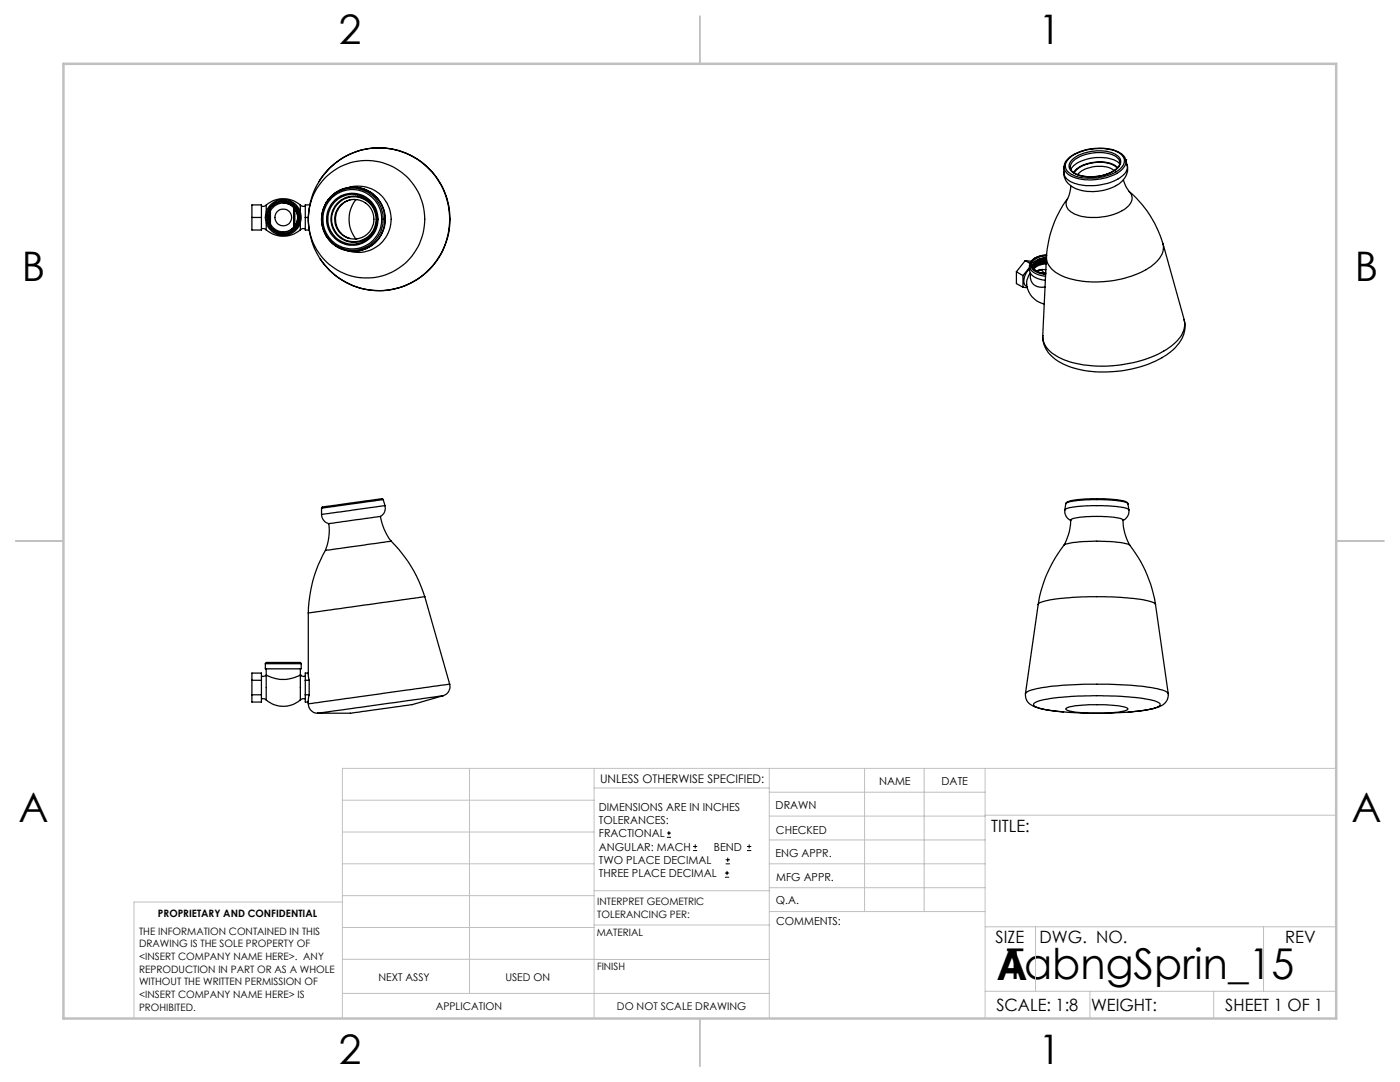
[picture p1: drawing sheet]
<svg xmlns="http://www.w3.org/2000/svg" width="279mm" height="216mm" viewBox="0 0 279 216" stroke-linecap="round" stroke-linejoin="round" font-family="sans-serif">
<g fill="none" stroke="#000" stroke-width=".2">
<path d="M133.1 167.1h.8M133.1 166.2h.8M133.5 165.8v.9M138.3 169.7h.8M138.3 168.9h.8M138.7 168.5v.8M144.7 175h.8M144.7 174.2h.8M144.8 172.4h.9M144.8 171.6h.9M145.1 173.8v.8M145.2 171.1v.9"/>
<path d="M149.1 169.7h.8M149.1 168.9h.8M149.5 168.5v.8"/>
</g>
<g fill="none" stroke="#c0c0c0" stroke-width=".2">
<path d="M68.3 159.7h50.3M93.7 153.3v44.9M118.6 153.3v49.9M118.6 157.2h34.9M153.5 153.3v49.9M153.5 158.1h43.1M172.5 153.3v28.6M184.4 153.3v28.6M196.6 153.3v49.9M266.7 153.3h-198.4v49.9M68.3 178.7h50.3M68.3 172.4h50.3"/>
<path d="M68.3 166h50.3M68.3 180h-41.6v23.2M118.6 177.7h35M153.5 167.6h43.1M153.5 162.8h43.1M153.5 172.4h43.1M153.5 177.1h43.1M196.6 162.7h70.1M68.3 198.2h85.2M68.3 191.4l85.2 .1M68.3 185.1h50.3M118.6 184.6h35"/>
<path d="M153.6 181.9h43M196.6 197.8h70.1M196.6 184.9h70.1M206.7 184.9v12.9M217.5 197.8v5.4M242.2 197.8v5.4M252.2 184.9v12.9"/>
</g>
<path d="M139.7 3.2v9.5M3.1 107.9h9.6M266.7 107.9h9.5M139.7 203.2v9.6" fill="none" stroke="#c0c0c0" stroke-width=".25"/>
<path d="M12.7 12.7h254v190.5h-254z" fill="none" stroke="#c0c0c0" stroke-width=".5"/>
<g fill="none" stroke="#000" stroke-width=".25">
<path d="M63.7 36.2a14.2 14.2 0 0 1 20.5-3.8 14.2 14.2 0 0 1 2.1 20.8 14 14 0 0 1-22.3-1.5M63.7 36.2a14.2 14.2 0 0 1 20.8-3.5 14.2 14.2 0 0 1 1.2 21.1 14.1 14.1 0 0 1-14.5 3.5 14.1 14.1 0 0 1-9.5-11.4M63.7 36.2l-1 1.8-.9 2.9M65.1 35.3a11.7 11.7 0 0 1 16.3 .3 11.7 11.7 0 0 1 0 16.3 11.7 11.7 0 0 1-16.3 .3 11.8 11.8 0 0 1 0-16.9zM69.7 37.4a6.6 6.6 0 0 1 8.4 6.3 6.6 6.6 0 0 1-8.4 6.4M69.8 39.9a4 4 0 0 0-2.8 3.8 4 4 0 0 0 2.8 3.9M71 39.8a6.5 6.5 0 0 0 0 7.9M71.2 39.8h.1M71.4 38.9a5 5 0 0 0-6 4.7 5 5 0 0 0 5.7 5 5 5 0 0 0 3.9-6.6 4.9 4.9 0 0 0-3.6-3.1M212.3 33.3v1M213.3 31.7a10.1 10.1 0 0 1 9.1-1.6 2.35 2.35 0 0 1 2 2.3 4.4 4.4 0 0 1-3.4 2.6 9.9 9.9 0 0 1-7.3-.3 1.8 1.8 0 0 1-.4-3zM213.6 33.3h.1"/>
<path d="M213.7 37.1a7.5 7.5 0 0 1-.9 3.2 2.27 2.27 0 0 0 1.6 2.4 11.5 11.5 0 0 0 10.6-1.4 1.99 1.99 0 0 0 .5-2.9M213.8 32a8.4 8.4 0 0 1 6.8-1.8 3.5 3.5 0 0 1 3 1.7 2.15 2.15 0 0 1-1.5 2.3 8.8 8.8 0 0 1-7.9 .3 1.51 1.51 0 0 1-.4-2.5zM214.2 32.1a8.2 8.2 0 0 1 8.6-.8 1.36 1.36 0 0 1 0 2.4 8.5 8.5 0 0 1-8.5 .8 1.39 1.39 0 0 1-.1-2.4zM222.4 34a6 6 0 0 0-5.9-.2l-.9 .5-.5 .6M223 33.5a5.6 5.6 0 0 0-5.3-.9 4.5 4.5 0 0 0-3.3 1.9M223.1 33.5a5.3 5.3 0 0 0-4.8-1.1 5.2 5.2 0 0 0-4 2.1M223.4 32.7a6.3 6.3 0 0 0-5.4-1.2 5.8 5.8 0 0 0-4.3 2.3M224.2 35.9l.4 1.2 .9 1.2M224.6 31.9a4 4 0 0 0-3.7-2.2 9.8 9.8 0 0 0-7.9 2.2l-.4 .5-.3 .9M224.6 31.9h.1M224.6 31.9a2.38 2.38 0 0 1-1.4 2.5 10.5 10.5 0 0 1-9.9 .5l-.8-.9-.2-.7M224.6 31.9l.3 1"/>
<path d="M224.9 32.9a3.9 3.9 0 0 1-2.6 4.4 9.2 9.2 0 0 1-8.6-.2 3.2 3.2 0 0 1-1.4-2.8M224.9 32.9a2.4 2.4 0 0 1-1.4 2.6 11.1 11.1 0 0 1-9.8 .8 2.21 2.21 0 0 1-1.4-2M225.4 38.2a21 21 0 0 1 6.8 11.1 5.3 5.3 0 0 1-3 4.2 20.9 20.9 0 0 1-17.2 1.6 4.4 4.4 0 0 1-3.2-3.9 21.9 21.9 0 0 1 4.3-11.6M50.3 40.9h1.9v5h-1.9zM50.3 43.4h1.9M52.2 45.6h.5l.4 .3M53.1 40.9a5.2 5.2 0 0 1 6.8 0M53.1 45.9a5.2 5.2 0 0 0 6.8 0M53.1 40.9l-.4 .3-.5-.1M53.1 44.5v1.4M53.1 40.9v1.4M53.7 42.8v1.2"/>
<path d="M54 42.1v2.6M56.6 40.5a2.89 2.89 0 0 1 2.7 2.1 2.89 2.89 0 0 1-1.2 3.2M58.6 41.4v4M58.8 41.7v3.4M59.9 40.9l.5 .3 .5-.1M59.9 44.5v1.4M59.9 40.9v1.4M60.9 45.6h-.5l-.5 .3M60.9 43.4h.6M61.5 43.4l.2 2.5M61.8 40.9l-.3 2.5M61.8 40.9h-.9v5h.8"/>
<path d="M65.1 40.4a6.4 6.4 0 0 1 9.6-1.5 6.4 6.4 0 0 1 0 9.7 6.4 6.4 0 0 1-9.6-1.5M65.1 40.4a6.4 6.4 0 0 0 0 6.7M65.1 40.4a6.3 6.3 0 0 1 9.5-1.5 6.3 6.3 0 0 1 0 9.6 6.3 6.3 0 0 1-9.5-1.4M71.1 47.7h.1M202.8 54.2l1.4 .8M202.8 54.2v2.4l1.4 .7M204.2 57.3l.8 .1M204.2 55v2.3M204.6 52l-1.8 2.2M204.6 52l1 .6M204.6 52l1.2 .1M205.5 53v.9a2.77 2.77 0 0 0 2.7 2h.4"/>
<path d="M205.5 53.7a3 3 0 0 0-1 3.1l.5 .4M205.5 53.1a2.77 2.77 0 0 0 2.7 2h.5M205.5 53.4l-1.3 1.6M207 54v.1M207.2 54a.8 .8 0 0 1 1.1 .6M208.6 57.3a2.2 2.2 0 0 1-3-2.1v-.7a3.8 3.8 0 0 0 1.7 5.8l1.1 .4M208.7 54.4l-.3 .1M208.7 53.8h-1l-.8 .3M208.8 52.7l-.9 .1a2.5 2.5 0 0 0-1.5 .8M208.8 52.4l-.3 .1a2.77 2.77 0 0 0-2.2 1M208.8 51.8a2.5 2.5 0 0 0-2.6 1.4M208.8 52a2.76 2.76 0 0 0-2.6 1.3"/>
<path d="M208.8 52.4l-.9 .1a2.35 2.35 0 0 0-1.6 1M208.8 51.8a2.54 2.54 0 0 0-2.6 1.4M208.8 52.1h-.3a2.55 2.55 0 0 0-2.3 1.3M208.8 51.4a2.45 2.45 0 0 0-2.6 1.6 1.95 1.95 0 0 0 2 1.5l.5 .1M208.8 51.5h-.3a2.68 2.68 0 0 0-2.3 1.3v.3M208.8 51.2l-.7 15.8M208.9 50.9h-.1a3.2 3.2 0 0 0-3.3 1.9v.2M208.9 50.9a3.1 3.1 0 0 0-3.2 1.8 2.33 2.33 0 0 0 2.5 2l.5 .1M208.9 51a2.94 2.94 0 0 0-3 1.7 2.29 2.29 0 0 0 2.5 1.9h.3M232.1 48.6l4.2 15.2M236.3 63.8a5.9 5.9 0 0 1-2.1 5.9 22.2 22.2 0 0 1-15.7 4.5 13.5 13.5 0 0 1-9-3.5 5.1 5.1 0 0 1-1.4-3.7M236.3 63.8a5.2 5.2 0 0 1-2.5 5.2 24.4 24.4 0 0 1-16.1 4 13.5 13.5 0 0 1-8.4-3.2 3.9 3.9 0 0 1-1.2-2.8"/>
<path d="M76.5 99.7l-.4-.2-11.7 1.6-.2 .3M76.5 99.7l-12.3 1.7M76.5 99.7l.3 1.2M64.2 102.7a1.95 1.95 0 0 0 1.4 1.8M64.2 101.4v1.3M64.9 109.8a25.9 25.9 0 0 0-3.4 12.5M65.6 104.5a10.8 10.8 0 0 1-.7 5.3M75.9 103a11.1 11.1 0 0 0 2.2 5M75.9 103l-10.3 1.5M76.8 100.9a1.84 1.84 0 0 1-.9 2.1M76.8 100.9l-12.6 1.8M78.1 108a26.8 26.8 0 0 1 6.7 11.1"/>
<path d="M78.1 108l-13.2 1.8M84.8 119.1l-23.3 3.2M84.8 119.1l4.9 17.4M212.5 101.7a2.02 2.02 0 0 0 1.2 2.2M212.5 101.7a11.7 11.7 0 0 1 5.3-.8 22.3 22.3 0 0 1 7.3 .7l.2 .1M212.7 100.5a1.65 1.65 0 0 1 1.6-.7 30.5 30.5 0 0 1 10.4 .3l.4 .4M212.7 100.5a2.49 2.49 0 0 1 1.9-.6 31.3 31.3 0 0 1 10.2 .4l.3 .2M212.7 100.5l-.2 1.2M224.1 103.8v-.1a18.3 18.3 0 0 0-7.5-.6l-1.9 .2-1 .4a10.6 10.6 0 0 1-1.4 5.1M224.1 103.8a10 10 0 0 0 1.4 5 12.5 12.5 0 0 0-5.5-.8 23.1 23.1 0 0 0-7.5 .7 25.1 25.1 0 0 0-5.3 12M225.1 100.5l.2 1.2M225.3 101.7a2.04 2.04 0 0 1-1.2 2.2"/>
<path d="M225.5 108.8a25.2 25.2 0 0 1 5.1 11.9M50.3 135.7h1.9M50.3 134.3h1.9v5.8h-1.9zM50.3 138.6h1.9M52.2 139.5l.5-.1 .4 .3M53 132.4l.2-.2h6.7l.2 .2M53 132.4v1.1h7.1v-1.1M53 132.4h7.1M53.1 139.7a5.2 5.2 0 0 0 6.8 0M53.1 134.7l-.5 .3-.4-.1M53.1 134.7v5M53.1 133.5v1.2"/>
<path d="M53.2 134.7a7.2 7.2 0 0 0 6.7 0M59.9 134.7h.1M59.9 134.7l.6 .3 .4-.1M59.9 134.7v5M59.9 133.5v1.2M60.9 139.5l-.5-.1-.5 .3M60.9 135.7h.8M60.9 138.6h.8M61.5 122.3v12.5l.2 .9M61.5 134.3h-.6v5.8h.6M61.7 138.6l-.2 1.8M61.7 135.7v2.9"/>
<path d="M88.4 138.8l-6.2 1.8-12.1 1.7h-6.7M88.4 138.8l-25 3.5M89.7 136.5a1.87 1.87 0 0 1-1.3 2.3M89.7 136.5l-28.2 3.9M204.7 138.4a2.45 2.45 0 0 0 1.9 2.7l2.8 .6 2.8 .4M207.2 120.7a3.3 3.3 0 0 1 2.3-1 63.8 63.8 0 0 1 19.9 .3l.8 .2 .4 .5M207.2 120.7l-2.6 17.7M230.6 120.7l2.6 17.7a2.36 2.36 0 0 0-1.9-.9 77.3 77.3 0 0 0-18.5-.8 21.6 21.6 0 0 0-7.9 1.4l-.3 .3M233.1 138.4a2.58 2.58 0 0 1-2.2 2.8l-2.7 .6-3 .3M61.5 140.4a1.87 1.87 0 0 0 1.9 1.9M206.4 140.3a16.8 16.8 0 0 1 6.7-1.3 65 65 0 0 1 17.2 .8 1.31 1.31 0 0 1 1.2 .8 3.3 3.3 0 0 1-2.3 1 71.8 71.8 0 0 1-21.4-.2 2 2 0 0 1-1.5-.8zM212.7 141.4h.1a16.5 16.5 0 0 1 6.6-.8 12.7 12.7 0 0 1 5.6 .8h.1a1.62 1.62 0 0 1-1.5 .6 30.9 30.9 0 0 1-10.6-.3z"/>
<circle cx="56.5" cy="43.4" r="3.6"/>
<circle cx="56.5" cy="43.4" r="1.67"/>
<circle cx="56.5" cy="43.4" r="3.1"/>
<circle cx="56.5" cy="43.4" r="2.88"/>
<circle cx="56.6" cy="43.4" r="3.3"/>
<circle cx="70.3" cy="43.8" r="5.9"/>
<circle cx="70.3" cy="43.8" r="5.2"/>
<circle cx="70.4" cy="43.8" r="6.2"/>
<circle cx="70.6" cy="43.7" r="4.6"/>
<circle cx="70.6" cy="43.7" r="4.5"/>
<circle cx="70.7" cy="43.7" r="3.9"/>
</g>
<g font-size="8.5">
<text x="198.9" y="195.5">A</text>
<text x="200.9" y="195.4">TabngSprin_15</text>
</g>
<g font-size="8.1">
<text x="67.6" y="8.9">2</text>
<text x="207.3" y="8.9">1</text>
<text x="4.4" y="56.1">B</text>
<text x="270.4" y="56.1">B</text>
<text x="3.7" y="164.1">A</text>
<text x="269.7" y="164.1">A</text>
<text x="67.6" y="212.4">2</text>
<text x="207.3" y="212.4">1</text>
</g>
<g font-size="3.4">
<text x="197.8" y="166">TITLE:</text>
<text x="198.7" y="188.1">SIZE</text>
<text x="207.5" y="188.1">DWG. NO.</text>
<text x="256.5" y="188.2">REV</text>
<text x="198.8" y="201.7">SCALE: 1:8</text>
<text x="217.7" y="201.8">WEIGHT:</text>
<text x="244.5" y="201.7">SHEET 1 OF 1</text>
</g>
<text font-size="2.4" x="119.8" y="156.2">UNLESS OTHERWISE SPECIFIED:</text>
<g font-size="2.2">
<text x="119.5" y="161.8">DIMENSIONS ARE IN INCHES</text>
<text x="154.8" y="161.4">DRAWN</text>
<text x="175.4" y="156.6">NAME</text>
<text x="187.9" y="156.7">DATE</text>
<text x="119.5" y="164.4">TOLERANCES:</text>
<text x="119.5" y="167.1">FRACTIONAL</text>
<text x="154.9" y="166.3">CHECKED</text>
<text x="119.5" y="169.7">ANGULAR: MACH</text>
<text x="119.5" y="172.4">TWO PLACE DECIMAL</text>
<text x="142.5" y="169.7">BEND</text>
<text x="154.8" y="171">ENG APPR.</text>
<text x="119.5" y="175">THREE PLACE DECIMAL</text>
<text x="154.9" y="175.7">MFG APPR.</text>
<text x="154.9" y="180.4">Q.A.</text>
<text x="154.9" y="184.6">COMMENTS:</text>
</g>
<g font-size="2.1">
<text x="75.5" y="195.7">NEXT ASSY</text>
<text x="100.9" y="195.7">USED ON</text>
<text x="86.9" y="201.5">APPLICATION</text>
<text x="123.1" y="201.6">DO NOT SCALE DRAWING</text>
</g>
<g font-size="2">
<text x="31.5" y="182.9">PROPRIETARY AND CONFIDENTIAL</text>
<text x="119.2" y="180.6">INTERPRET GEOMETRIC</text>
<text x="119.2" y="183.1">TOLERANCING PER:</text>
<text x="27.8" y="186.5">THE INFORMATION CONTAINED IN THIS</text>
<text x="27.8" y="189">DRAWING IS THE SOLE PROPERTY OF</text>
<text x="27.8" y="191.6">&lt;INSERT COMPANY NAME HERE&gt;. ANY</text>
<text x="119.1" y="186.7">MATERIAL</text>
<text x="27.8" y="194.1">REPRODUCTION IN PART OR AS A WHOLE</text>
<text x="27.8" y="196.6">WITHOUT THE WRITTEN PERMISSION OF</text>
<text x="119.1" y="193.5">FINISH</text>
<text x="27.8" y="199.1">&lt;INSERT COMPANY NAME HERE&gt; IS</text>
<text x="27.8" y="201.7">PROHIBITED.</text>
</g>
</svg>
